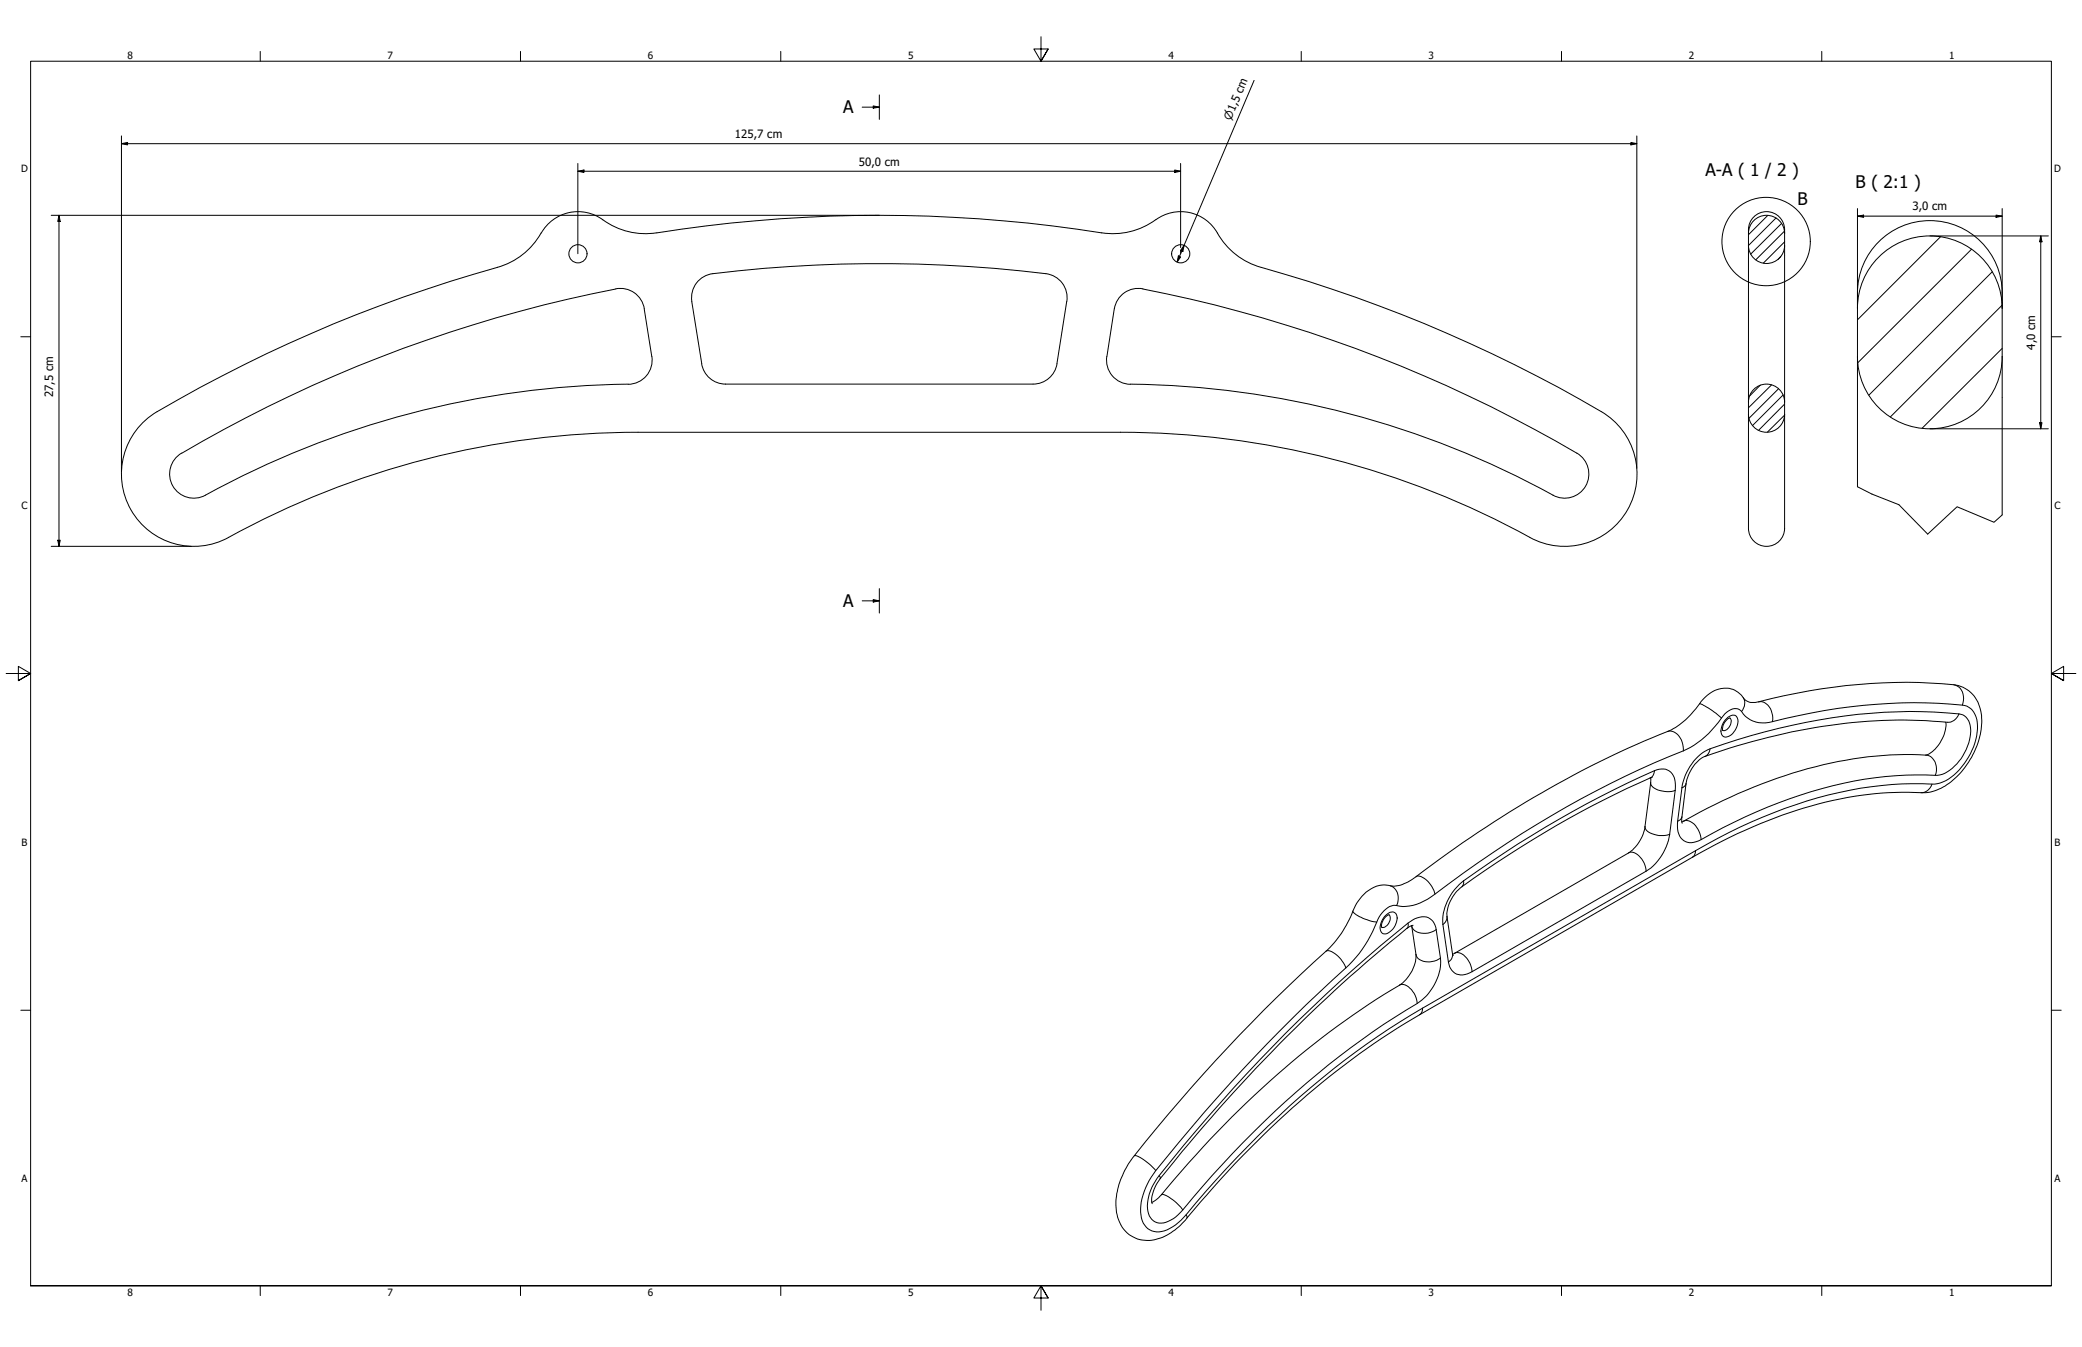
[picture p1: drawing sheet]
<svg xmlns="http://www.w3.org/2000/svg" width="864mm" height="559mm" viewBox="0 0 864 559" stroke-linecap="round" stroke-linejoin="round" font-family="sans-serif">
<!-- layer: Hatch (ISO) -->
<g fill="none" stroke="#000" stroke-width=".41">
<path d="M733.2 89.4l-7.9 8M736.7 90.4l-11.4 11.5M739 92.7l-12.8 12.7M740.2 95.9l-11.9 11.9M804.9 98.2l-34.4 34.5M738.6 106.4l-1.2 1.3M740.2 100.3l-8.8 8.8M817.8 103.4l-47.2 47.1M826.3 112.8l-51.1 51.1M830.4 126.7l-46.3 46.3M730.2 159.8l-4.4 4.4M734.8 159.7l-9.5 9.5"/>
<path d="M830.5 144.5l-33.2 33.1M737.7 161.3l-12.2 12.2M739.6 163.8l-12.7 12.7M740.2 172.2l-7.1 7M740.2 167.6l-10.7 10.9"/>
</g>
<!-- layer: Visible (ANSI) -->
<g fill="none" stroke="#000" stroke-width=".41">
<path d="M224.4 96.7a30 30 0 0 1-18.1 14.2M272.4 96.6a30.4 30.4 0 0 1-23.4-6.1 17.5 17.5 0 0 0-24.5 6.2M272.5 96.6a587.9 587.9 0 0 1 184.4 0M457 96.6a30.8 30.8 0 0 0 23.5-6.1 17.5 17.5 0 0 1 24.5 6.2M505 96.7a30 30 0 0 0 18.1 14.2 592.4 592.4 0 0 1 143 61.1 30 30 0 0 1 8.4 40.4 30 30 0 0 1-40 10.5M206.3 110.9a595.9 595.9 0 0 0-143 61.1 30 30 0 0 0-8.4 40.4 30 30 0 0 0 40 10.5M255.4 119.8a10 10 0 0 1 11.8 8.3l3.2 19.7a10 10 0 0 1-9.8 11.6 372.4 372.4 0 0 0-176.5 46.6 10 10 0 0 1-12.7-5 10 10 0 0 1 3.9-13M255.4 119.9a568.8 568.8 0 0 0-180 68.1M433.8 113.5a10 10 0 0 1 8.7 11.6l-4 25.8a10 10 0 0 1-10 8.4M433.8 113.5a563.4 563.4 0 0 0-139.9 .4 10.1 10.1 0 0 0-7 11.2l4.1 25.8a10 10 0 0 0 9.9 8.4h127.6M474 119.9a570.4 570.4 0 0 1 181.1 68.8 10 10 0 0 1 2.3 13.4 10 10 0 0 1-13.2 3.3M474.1 119.8a10 10 0 0 0-11.9 8.3l-3.1 19.7"/>
<path d="M459.1 147.8a10 10 0 0 0 9.8 11.6 371.3 371.3 0 0 1 175.3 46.1M94.8 223a352.3 352.3 0 0 1 169.9-43.7h200.1a352.3 352.3 0 0 1 169.8 43.7M717.5 297.9a4.9 4.9 0 0 0-2.9 5.1M807 299.6a14.3 14.3 0 0 1-8.2 13.7 166.4 166.4 0 0 0-71.3 13.2 289.1 289.1 0 0 0-29.9 14.5M807.7 299.6a222.4 222.4 0 0 0-84.1 8.9 120.3 120.3 0 0 0-18 6.1 16.7 16.7 0 0 0-6.3 10.5l-1.7 14.4 .1 2M684.7 322.7v2l-2.4 18.2a16.4 16.4 0 0 1-6.7 10.9l-73 42M685.3 322.5a400.1 400.1 0 0 0-80.9 47.1 15 15 0 0 0-4.2 10.6l2.5 16.2M566.7 370.1a11.8 11.8 0 0 1 11.2-2.5 15.4 15.4 0 0 0 9.4-3.9 457.3 457.3 0 0 1 106.8-61.4l1.7-1.1a42.6 42.6 0 0 0 10.7-11.1 11.2 11.2 0 0 1 13.1-3.8 13.7 13.7 0 0 1 4.6 4.3 6.4 6.4 0 0 0 5.2 .6 225.5 225.5 0 0 1 82.9-6.8 14.6 14.6 0 0 1 9.6 16.3 33.4 33.4 0 0 1-17.6 26.6 16.8 16.8 0 0 1-10.1 1.5 155.7 155.7 0 0 0-67.3 14.3 233.6 233.6 0 0 0-24.8 12.5l-113.2 65.4a353.8 353.8 0 0 0-88.1 74.5l-8.5 9.8a22.5 22.5 0 0 1-16.6 9.3 13.2 13.2 0 0 1-12.7-13.5 32.3 32.3 0 0 1 7.5-21.6 721.7 721.7 0 0 1 82-87.4l.8-.9a52.1 52.1 0 0 0 8.9-15.4l2-3.1zM576.2 379.5a5.2 5.2 0 0 0-3.1 5.2M585.6 384l1.7 11.9a15.7 15.7 0 0 1-6.7 12.8 380.4 380.4 0 0 0-96.1 83.6l-2.7 3.3a10.4 10.4 0 0 1-4 3.2M586.1 383.9l-1.1 .3a512.6 512.6 0 0 0-47.7 42.4 650 650 0 0 0-57.2 64 11.7 11.7 0 0 0-2.2 8.8"/>
<circle cx="239.7" cy="105.3" r="3.8"/>
<circle cx="489.8" cy="105.3" r="3.8"/>
</g>
<!-- layer: Visible Narrow (ANSI) -->
<g fill="none" stroke="#000" stroke-width=".41">
<path d="M704.9 292a25.5 25.5 0 0 1 9.2 5.9M715.6 298.7a3.6 3.6 0 0 1 4.5-1.7 5.4 5.4 0 0 1-.9 6.7 3.5 3.5 0 0 1-4.5 1.7 5.4 5.4 0 0 1 .9-6.7zM717.5 297.9a3.6 3.6 0 0 1-1.7 5l-1.2 .1M723.1 289.4a5 5 0 0 1-.7 5.7M729.4 291.2a5.5 5.5 0 0 1 5.8 5.6v2.6M810.3 284.1a5.9 5.9 0 0 1 3.7 8.4M812.5 296.2a6.2 6.2 0 0 1 5 7 21.4 21.4 0 0 1-11.8 18 14.8 14.8 0 0 1-7 .3 167.5 167.5 0 0 0-70.1 15.3l-9.2 4.2-9.2 4.8a20.7 20.7 0 0 1-7.6 3.6 5.7 5.7 0 0 1-6.8-6.4l.1-2.3M812.5 296.2a226.6 226.6 0 0 0-86.1 8.9l-17.1 5.5a21.2 21.2 0 0 0-11.6 16.2M812.5 296.2a4.8 4.8 0 0 1-4.8 3.4M686.3 319.7a5.8 5.8 0 0 1 6.2 .2 5.8 5.8 0 0 1 2.4 5.6v2.4M686.3 319.7l-.6 1.9-1.3 1.1M686.3 319.7a446.6 446.6 0 0 0-79.2 45.7"/>
<path d="M691.7 303.4a5.4 5.4 0 0 1 6 4.4l.5 3.7M698.2 311.5a41.7 41.7 0 0 0 17.2-15.3 5 5 0 0 1 6.5-1.6 11.3 11.3 0 0 0 13.3 4.8 224.6 224.6 0 0 1 79.8-6.7 8.1 8.1 0 0 1 5.3 8.4 28.1 28.1 0 0 1-13.3 22.8l-2.3 1a16.7 16.7 0 0 1-7.4 .2 168 168 0 0 0-70.8 15.9l-9.3 4.4-13.9 7.5M698.2 311.5a443.4 443.4 0 0 0-104.5 60.5 19 19 0 0 1-15.8 3.6 10.7 10.7 0 0 0-6.8 6.9 50.8 50.8 0 0 1-12.9 19.1 670.8 670.8 0 0 0-80.7 86.8 22.7 22.7 0 0 0-3.7 18 7.1 7.1 0 0 0 10.3 3.8l3.5-2 2.3-2a398.8 398.8 0 0 1 86.3-79.4l13.8-8.5M709.3 310.6l-.7 2.1-1.5 1.2M798.8 313.3a5.8 5.8 0 0 1 3.9 8.3M684.7 324.7a4.2 4.2 0 0 0 4 3.3l3.7 .4 2.5-.5M694.9 327.9l-2.3 18.2M697.7 338.9l-.5 .9-1.3 .9M697.7 326.8l-1.8 13.9M699.3 325.1l-.3 .8-1.3 .9M801.4 325.3a4.7 4.7 0 0 1-4.6 3.5M675.6 353.8a4.1 4.1 0 0 1 4.9 2l1.5 2.3 .8 3.3"/>
<path d="M682.3 342.9a4.2 4.2 0 0 0 4 3.3l1.9 .4h1.9l2.5-.5M692.6 346.1a22.2 22.2 0 0 1-9.8 15.3M698.4 340.6a5.3 5.3 0 0 1 5.9 3.5l.8 1.7 .5 2.5M703.3 352.9l-.5 1.9-.7 .8M703.3 352.9l-113.3 65.4M561.2 378a6.8 6.8 0 0 0 4.2 3l3.5 1.2 2.2 .3M574.8 379.7a2.62 2.62 0 0 1 4.5-.1 6.6 6.6 0 0 1-5.1 7.8 2.82 2.82 0 0 1-1.5-4l1-2.3zM576.2 379.5a3.8 3.8 0 0 1-2.7 5.3l-.4-.2M576.7 367.5a5.7 5.7 0 0 1 2.6 8.2M587.3 363.7a4.3 4.3 0 0 1 4.9 1.8l1.7 2.3 1.3 3.1M607.1 365.4a21.5 21.5 0 0 0-8.6 18.1M607.1 365.4v1.3l-.7 1.2"/>
<path d="M682.8 361.4l-72.2 41.7M550 394.6a4.1 4.1 0 0 1 4.3 1.5 13.1 13.1 0 0 1 3.9 5.5M584 382.9v1.7l-.5 .5M585.6 384a4.8 4.8 0 0 0 5.8 3.2l1.9-.4 2.4-1.1M587.3 395.9a4.8 4.8 0 0 0 5.9 3.1l1.8-.3 2.5-1.2M595.7 385.7a5.7 5.7 0 0 0-8.7-4.6l-.9 .5a613 613 0 0 0-84.7 81.4l-20.6 24.7a18.7 18.7 0 0 0-4.4 15.8 5.4 5.4 0 0 0 8.2 3.1l2.1-1.1 2-1.6a442.7 442.7 0 0 1 57.9-58.5 321 321 0 0 1 42.2-29.8 21.4 21.4 0 0 0 8.7-18.1M595.7 385.7l1.8 11.8M598.5 383.5l2.3 15.6M600.2 380.2l-.3 1.7-1.4 1.6M600.8 399.1a5.7 5.7 0 0 0 8.8 4.5l1-.5M602.5 395.7l-.3 1.8-1.4 1.6M603.3 395.5a4.2 4.2 0 0 1 5 1.9l1.5 2.3 .8 3.4"/>
<path d="M580.6 408.7a4.2 4.2 0 0 1 4.9 1.8l1.5 2.4 .8 3.4M590 418.3l-.4 1.9-.7 .8M470.5 479.5a8.6 8.6 0 0 1 5.4 2.8l3.5 3.3M480.8 487.7l.5 .7-.1 .5M481.8 495.6a4.8 4.8 0 0 1 3.9 1.6l2.2 1.7 2.7 3M492 503.9l.3 1.4"/>
</g>
<!-- layer: Visible (ISO) -->
<path d="M725.3 96.8a7.5 7.5 0 0 1 7.4-7.5 7.5 7.5 0 0 1 7.5 7.5M725.3 101.8a7.5 7.5 0 0 0 7.4 7.5 7.5 7.5 0 0 0 7.5-7.5M770.5 127.9a30 30 0 0 1 30-30 30 30 0 0 1 30 30M770.5 147.9a30 30 0 0 0 30 30 30 30 0 0 0 30-30M725.3 166.8a7.5 7.5 0 0 1 7.4-7.5 7.5 7.5 0 0 1 7.5 7.5M725.3 171.8a7.5 7.5 0 0 0 7.4 7.5 7.5 7.5 0 0 0 7.5-7.5M725.3 171.9v-76.6a7.5 7.5 0 0 1 7.4-7.5 7.5 7.5 0 0 1 7.5 7.4v76.7M725.3 171.9v47.3M740.2 171.9v47.3M725.3 219.2a7.5 7.5 0 0 0 7.4 7.5 7.5 7.5 0 0 0 7.5-7.5M770.5 201.9v-80.4a30 30 0 0 1 30-30 30 30 0 0 1 30 30v92.1" fill="none" stroke="#000" stroke-width=".41"/>
<!-- layer: Break Line (ISO) -->
<path d="M770.5 201.9l6 3.1 11.2 4.4 11.9 12.2 12.2-11.4 15.3 6.5 3.4-3.1" fill="none" stroke="#000" stroke-width=".41"/>
<!-- layer: Section Line (ISO) -->
<path d="M364.7 39.4v10.1M357.6 44.5h7.1M362.2 43.9l2.5 .6-2.5 .4zM357.6 249.3h7.1M362.2 248.8l2.5 .5-2.5 .5zM364.7 244.2v10.1" fill="none" stroke="#000" stroke-width=".41"/>
<path d="M362.2 43.9l2.5 .6-2.5 .4zM362.2 248.8l2.5 .5-2.5 .5z" fill="#000"/>
<!-- layer: Detail Boundary (ISO) -->
<circle cx="732.6" cy="100.2" r="18.3" fill="none" stroke="#000" stroke-width=".41"/>
<!-- layer: Border (ANSI) -->
<g fill="none" stroke="#000" stroke-width=".41">
<path d="M431.8 15.2v10.2l-3-5.1h6l-3 5.1 3-5.1M107.9 21.3v4.1M215.9 21.3v4.1M323.8 21.3v4.1M539.8 21.3v4.1M647.7 21.3v4.1M755.6 21.3v4.1M8.6 139.7h4.1M850.9 139.7h4.1M2.5 279.4h10.2l-5.1-3v6l5.1-3-5.1 3M861.1 279.4h-10.2l5.1-3v6l-5.1-3 5.1 3M8.6 419.1h4.1"/>
<path d="M850.9 419.1h4.1M12.7 533.4v-508h838.2v508h-838.2h838.2M107.9 533.4v4.1M215.9 533.4v4.1M323.8 533.4v4.1M434.8 538.5l-3-5.1 3 5.1h-6l3-5.1v10.2M539.8 533.4v4.1M647.7 533.4v4.1M755.6 533.4v4.1"/>
</g>
<!-- layer: Dimension (ISO) -->
<g fill="none" stroke="#000" stroke-width=".41">
<path d="M520.2 33.4l-31.9 75.3M50.4 59.6l2.5-.5v1zM50.4 59.6h628.5M50.4 56.4v139.2M676.5 59.1l2.4 .5-2.4 .5zM678.9 56.4v137.8M239.7 71l2.5-.5v1zM239.7 71h250M239.7 67.8v37.4M487.3 70.5l2.4 .5-2.4 .5zM489.7 67.8v34.9M21.3 89.3h343.4"/>
<path d="M24.5 89.3l.5 2.6h-1zM24.5 89.3v137.4M770.5 89.7l2.5-.5v1zM770.5 89.7h60M770.5 86.5v41.3M800.5 97.9h49.1M828 89.2l2.5 .5-2.5 .5zM830.5 86.5v41.3M846.5 97.9l.5 2.4h-1zM846.5 97.9v80M488.8 106.2l.9 .4-1.4 2.1zM489.7 103.8v1.4"/>
<path d="M491.2 101.8l-.6 2.5-.9-.4zM800.5 177.9h49.1M846 175.3h1l-.5 2.6zM21.3 226.7h58M24 224.1h1l-.5 2.6z"/>
</g>
<path d="M50.4 59.6l2.5-.5v1zM239.7 71l2.5-.5v1zM487.3 70.5l2.4 .5-2.4 .5zM676.5 59.1l2.4 .5-2.4 .5zM24.5 89.3l.5 2.6h-1zM770.5 89.7l2.5-.5v1zM828 89.2l2.5 .5-2.5 .5zM488.8 106.2l.9 .4-1.4 2.1zM491.2 101.8l-.6 2.5-.9-.4zM846.5 97.9l.5 2.4h-1zM846 175.3h1l-.5 2.6zM24 224.1h1l-.5 2.6z" fill="#000"/>
<g font-size="7.2">
<text x="349.7" y="47.1">A</text>
<text x="707.4" y="73.2">A-A ( 1 / 2 )</text>
<text x="769.7" y="77.8">B ( 2:1 )</text>
<text x="745.7" y="85.2">B</text>
<text x="349.7" y="251.9">A</text>
</g>
<g font-size="4.7">
<text x="304.8" y="57.1">125,7 cm</text>
<text x="356.2" y="68.7">50,0 cm</text>
<text x="793.2" y="87.3">3,0 cm</text>
<text x="844.1" y="145.1" transform="rotate(-90 844.1 145.1)">4,0 cm</text>
<text x="22" y="164.8" transform="rotate(-90 22 164.8)">27,5 cm</text>
</g>
<text font-size="4.6" x="510.5" y="50" transform="rotate(-67 510.5 50)">⌀1,5 cm</text>
<g font-size="4.1">
<text x="52.8" y="24.4">8</text>
<text x="160.8" y="24.4">7</text>
<text x="268.7" y="24.4">6</text>
<text x="376.7" y="24.4">5</text>
<text x="484.6" y="24.4">4</text>
<text x="592.6" y="24.4">3</text>
<text x="700.5" y="24.4">2</text>
<text x="808.5" y="24.4">1</text>
<text x="8.7" y="71.4">D</text>
<text x="852" y="71.4">D</text>
<text x="8.9" y="211.1">C</text>
<text x="852.2" y="211.1">C</text>
<text x="8.9" y="350.8">B</text>
<text x="852.2" y="350.8">B</text>
<text x="8.9" y="490.5">A</text>
<text x="852.2" y="490.5">A</text>
<text x="52.8" y="537.5">8</text>
<text x="160.8" y="537.5">7</text>
<text x="268.7" y="537.5">6</text>
<text x="376.7" y="537.5">5</text>
<text x="484.6" y="537.5">4</text>
<text x="592.6" y="537.5">3</text>
<text x="700.5" y="537.5">2</text>
<text x="808.5" y="537.5">1</text>
</g>
</svg>
